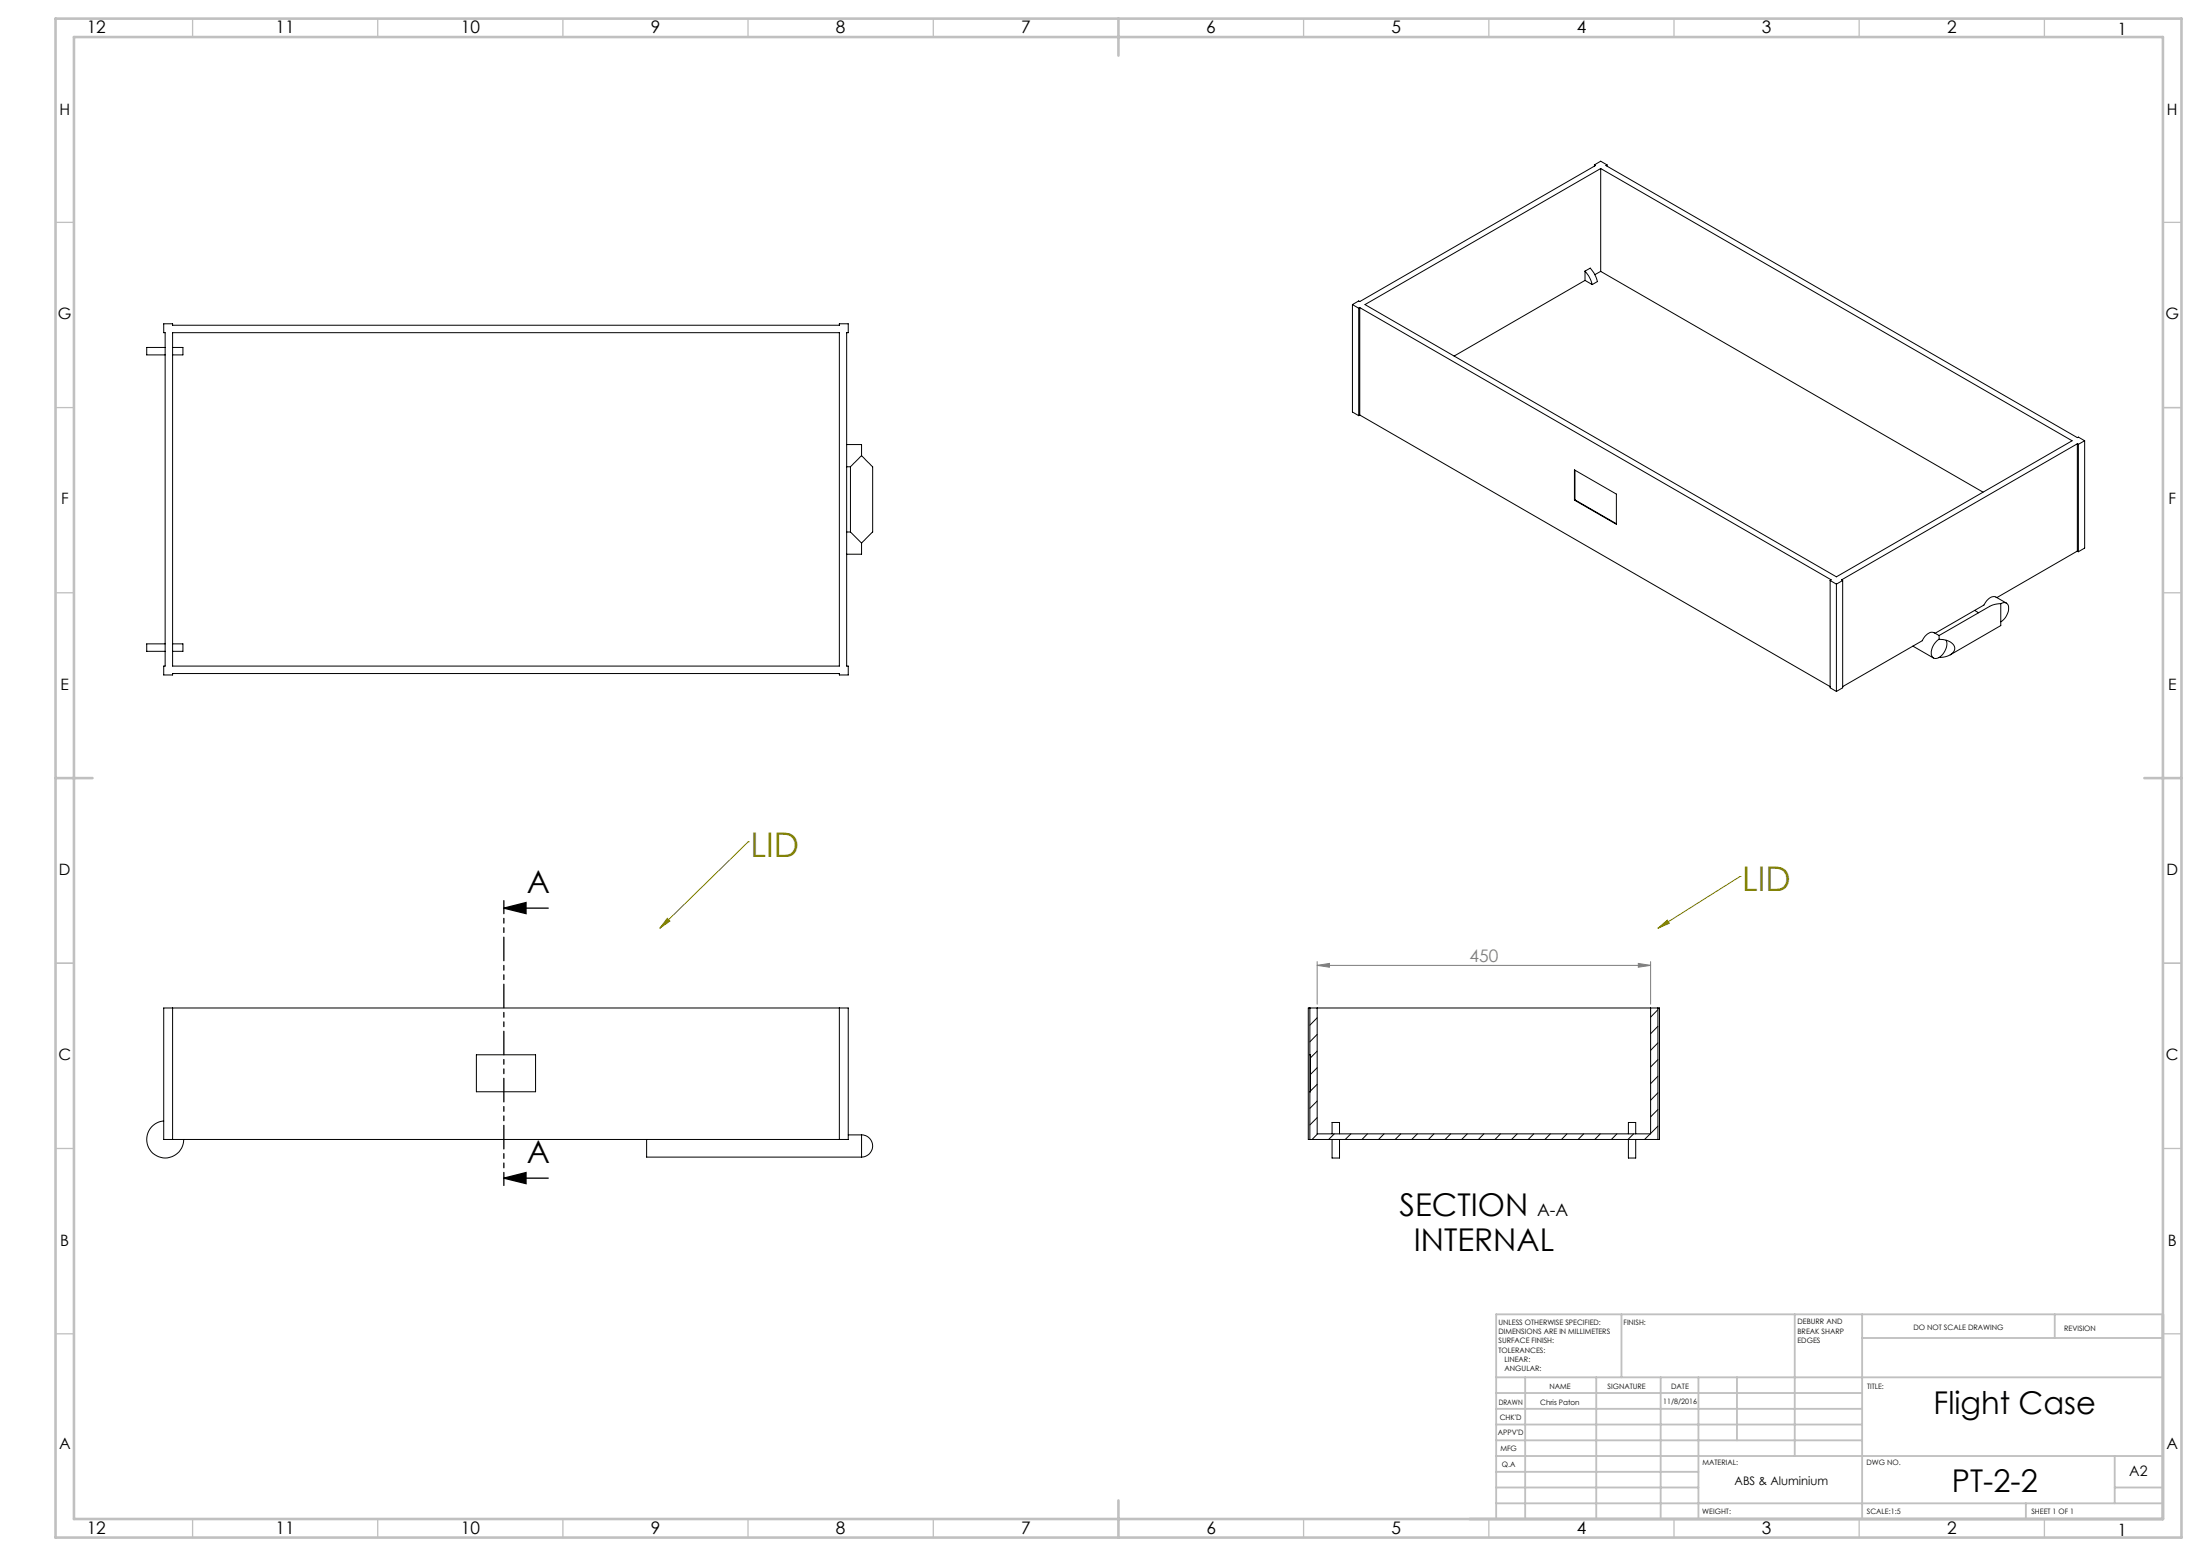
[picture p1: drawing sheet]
<svg xmlns="http://www.w3.org/2000/svg" width="594mm" height="420mm" viewBox="0 0 594 420" stroke-linecap="round" stroke-linejoin="round" font-family="sans-serif">
<path d="M136 245.1l6-1.5v3zM136 245.1h12M136 318l6-1.5v3zM136 318h12" fill="none" stroke="#000" stroke-width=".35"/>
<path d="M202 227.2h.1M202 227.2l-23.8 23.4M469.8 236.6h.1M469.8 236.6l-22.2 14M180.2 247.9l.7 .7-2.7 2zM447.6 250.6l2.6-2.2 .5 .8z" fill="none" stroke="#808000" stroke-width=".27"/>
<path d="M355.6 259.6v11.5M445.7 259.6v11.5M355.6 260.6l3.4-.5v1zM355.6 260.6h90.1M442.3 260.1l3.4 .5-3.4 .5z" fill="none" stroke="#808080" stroke-width=".27"/>
<path d="M136 243.1v76.9" fill="none" stroke="#000" stroke-width=".35" stroke-dasharray="6.3 1.3 1.3 1.3 1.3 1.3" stroke-dashoffset="2.8"/>
<g fill="none" stroke="#c0c0c0" stroke-width=".35">
<path d="M52 5v5M102 5v5M152 5v5M202 5v5M252 5v5M352 5v5M402 5v5M452 5v5M502 5v5M552 5v5M15 60h5M584 60h5"/>
<path d="M15 110h5M584 110h5M15 160h5M584 160h5M15 260h5M584 260h5M15 310h5M584 310h5M15 360h5M584 360h5M52 410v5M102 410v5"/>
<path d="M152 410v5M202 410v5M252 410v5M352 410v5M402 410v5M452 410v5M502 410v5M552 410v5"/>
</g>
<g fill="none" stroke="#c0c0c0" stroke-width=".5">
<path d="M437.8 354.8v17M484.6 354.8v38.2M502.8 354.8v55.2M554.8 354.8v6.4M584 354.8h-180v55.2M404 371.8h180M404 376h98.8M411.8 371.8v38.2M431 371.8v38.2M448.4 371.8v38.2M458.6 371.8v38.2M469 371.8v17"/>
<path d="M502.8 361.2h81.2M404 388.8h98.8M404 384.5h98.8M404 380.3h98.8M404 397.3h54.6M404 393h180M571 393v12.8M404 405.8h180M404 401.5h54.6M547 405.8v4.2M571 401.5h13"/>
</g>
<path d="M15 5h574v410h-574zM20 10h564v400h-564zM302 5v10M15 210h10M579 210h10M302 405v10" fill="none" stroke="#c0c0c0" stroke-width=".7"/>
<path d="M136 245.1l6-1.5v3zM136 318l6-1.5v3z" fill="#000"/>
<path d="M180.2 247.9l.7 .7-2.7 2zM447.6 250.6l2.6-2.2 .5 .8z" fill="#808000"/>
<path d="M355.6 260.6l3.4-.5v1zM442.3 260.1l3.4 .5-3.4 .5z" fill="#808080"/>
<g fill="none" stroke="#000" stroke-width=".27">
<path d="M430.5 44.5l.3 .2-63.7 36.7-.2-.2-1.7 1M430.5 44.5l1.7-1 1.7 1M430.5 44.5v.3M432.2 45.5v27.8M433.9 44.5l-.3 .2 127.3 73.4 .3-.1 1.7 1M433.9 44.5v.3M428 73.2l1.4-.8a8.3 8.3 0 0 1 1.9 3.6l-1.4 .8M428 73.2a8.3 8.3 0 0 1 1.9 3.6M428 75.7l-35.4 20.4M428 75.7l1.9 1.1M428 73.2v2.5M432.2 73.3l-1.6 .8"/>
<path d="M432.2 73.3l103.2 59.5M44.2 87.4h2.4v.4h180v-.4h2.4v2.4h-.4v90h.4v2.4h-2.4v-.4h-180v.4h-2.4v-2.4h.4v-90h-.4zM44.6 93.8h-5v2h5M46.6 93.8h2.8v2h-2.8M46.6 89.8h180v90h-180zM365.2 82.2l1.7 1M365.2 82.2v29l1.7 1M366.9 83.2v29M367.1 83l127.3 73.5-.3 .2M367.1 83l-.2 .2M367.1 83v29M368.5 82.2l63.7-36.7 127.3 73.5-63.7 36.7z"/>
<path d="M228.6 120h4v3M367.1 112l127 73.3M367.1 112l-.2 .2M560.9 119.8l-63.7 36.7 .3 .2M560.9 119.8l.3 .1M560.9 119.8v28.9M561.2 119.9v29M562.9 119l-1.7 .9M562.9 119v28.9l-1.7 1M228.6 126h1M229.6 126v17.6M232.6 123l3 3v17.6l-3 3"/>
<path d="M232.6 123l-3 3M425.1 126.8l11.3 6.6v8.1l-11.3-6.5zM425.2 134.9l11.2 6.5M425.2 126.9v8M425.2 134.9l-.1 .1M228.6 143.6h1M229.6 143.6l3 3M232.6 146.6v3h-4M494.1 156.7l1.7 1M494.1 156.7v28.9l1.7 1M495.8 157.7v28.9M497.5 156.7l-1.7 1"/>
<path d="M497.5 156.7v28.9l-1.7 1M560.9 148.7l-21.7 12.6M560.9 148.7l.3 .2M44.6 173.8h-5v2h5M46.6 173.8h2.8v2h-2.8M516.5 174.4l5.5 3.2M523.6 171.5l-1.4-.7a2.79 2.79 0 0 0-3.2 2.1l-21.5 12.4M523.6 172.6a4.2 4.2 0 0 1 4.2 2.1 2.65 2.65 0 0 1-2.6 2.6l-1.6 .2M523.6 171.5v1.1M523.6 172.6a4.2 4.2 0 0 0-1.9 4.6l.6 .5 1.3-.2M525.5 172.8a4.2 4.2 0 0 1-1.9 4.7M533.2 164.8l1 .6"/>
<path d="M540.2 162.9v6l-13.6 7.9M540.2 162.9l-1.6 .2-1.4 .6-13.6 7.8M540.2 162.9a1.37 1.37 0 0 1 1.7 0 1.37 1.37 0 0 1 .4 1.7 4.8 4.8 0 0 1-2.1 3.2M541.7 162.8l-2.8-1.6a2.6 2.6 0 0 0-3 1.7l-.2 .4-13.2 7.6M44.2 272.1h184.8v35.5h-184.8zM46.6 272.1v35.5M226.6 272.1v35.5M353.2 272.1h94.9v35.5h-94.9zM353.7 272.1v35.5M353.8 272.1l-.1 .2M355.6 274.7l-1.9 2M355.6 279.2l-1.9 2"/>
<path d="M355.6 272.1v34h90.1v-34M447.6 272.5l-1.9 2M447.6 277l-1.9 2M447.6 272.1v35.5M128.6 284.7h16v10h-16zM353.7 284.7h.1v10h-.1M355.6 283.7l-1.8 1.8M355.6 288.2l-1.8 1.8M355.6 292.7l-1.8 1.8M355.6 297.2l-1.9 2M447.6 281.5l-1.9 2M447.6 286l-1.9 2"/>
<path d="M447.6 290.5l-1.9 2M447.6 295l-1.9 2M447.6 299.5l-1.9 2M44.2 302.6a5 5 0 0 0-4.6 5.2 5 5 0 0 0 5.1 4.8 5 5 0 0 0 4.9-5M174.6 307.6v4.7h58M229 306.3h3.6M232.6 306.3v6M232.6 306.3a3 3 0 0 1 3 3 3 3 0 0 1-3 3M355.6 301.7l-1.9 2M355.7 306.1l-1.4 1.5M359.7 307.6v5h2v-5M359.7 306.1v-3.1h2v3.1"/>
<path d="M360.3 306.1l-1.6 1.5M364.7 306.1l-1.5 1.5M369.2 306.1l-1.5 1.5M373.7 306.1l-1.5 1.5M378.2 306.1l-1.5 1.5M382.7 306.1l-1.5 1.5M387.2 306.1l-1.5 1.5M391.7 306.1l-1.5 1.5M396.2 306.1l-1.5 1.5M400.6 306.1l-1.4 1.5M405.1 306.1l-1.5 1.5M409.6 306.1l-1.5 1.5"/>
<path d="M414.1 306.1l-1.5 1.5M418.6 306.1l-1.5 1.5M423.1 306.1l-1.5 1.5M427.6 306.1l-1.5 1.5M432.1 306.1l-1.5 1.5M436.6 306.1l-1.5 1.5M439.7 307.6v5h1.9v-5M439.7 306.1v-3.1h1.9v3.1M441.1 306.1l-1.5 1.5M445.6 306.1l-1.6 1.5M447.6 304l-1.9 1.9"/>
</g>
<g font-size="9.2" fill="#808000">
<text x="202.7" y="231.3">LID</text>
<text x="470.4" y="240.6">LID</text>
</g>
<g font-size="8.5">
<text x="142.2" y="241">A</text>
<text x="142.2" y="313.9">A</text>
<text x="377.9" y="328.3">SECTION</text>
<text x="381.7" y="337.8">INTERNAL</text>
<text x="522.1" y="381.8">Flight Case</text>
<text x="527" y="402.7">PT-2-2</text>
</g>
<g font-size="4.7">
<text x="23.4" y="9">12</text>
<text x="74.4" y="9">11</text>
<text x="124.4" y="9">10</text>
<text x="175.7" y="9">9</text>
<text x="225.7" y="9">8</text>
<text x="275.7" y="9">7</text>
<text x="325.7" y="9">6</text>
<text x="375.7" y="9">5</text>
<text x="425.7" y="9">4</text>
<text x="475.7" y="9">3</text>
<text x="525.7" y="9">2</text>
<text x="415" y="328.3">A-A</text>
<text x="23.4" y="414">12</text>
<text x="74.4" y="414">11</text>
<text x="124.4" y="414">10</text>
<text x="175.7" y="414">9</text>
<text x="225.7" y="414">8</text>
<text x="275.7" y="414">7</text>
<text x="325.7" y="414">6</text>
<text x="375.7" y="414">5</text>
<text x="425.7" y="414">4</text>
<text x="475.7" y="414">3</text>
<text x="525.7" y="414">2</text>
</g>
<text font-size="4.7" fill="#808080" x="396.8" y="259.5">450</text>
<g font-size="4.6">
<text x="571.7" y="9.5">1</text>
<text x="571.7" y="414.5">1</text>
</g>
<g font-size="4.2">
<text x="16.1" y="31.1">H</text>
<text x="585.1" y="31.1">H</text>
<text x="15.7" y="86.2">G</text>
<text x="584.7" y="86.2">G</text>
<text x="16.5" y="136.1">F</text>
<text x="585.5" y="136.1">F</text>
<text x="16.4" y="186.2">E</text>
<text x="585.4" y="186.2">E</text>
<text x="15.9" y="236.2">D</text>
<text x="584.9" y="236.2">D</text>
<text x="15.8" y="286.1">C</text>
<text x="584.8" y="286.1">C</text>
<text x="16.3" y="336.3">B</text>
<text x="585.3" y="336.3">B</text>
<text x="15.9" y="391.1">A</text>
<text x="584.9" y="391.1">A</text>
</g>
<text font-size="3.9" x="574.9" y="398.5">A2</text>
<text font-size="3.2" x="468.3" y="400.9">ABS &amp; Aluminium</text>
<g font-size="2">
<text x="404.6" y="357.6">UNLESS OTHERWISE SPECIFIED:</text>
<text x="438.4" y="357.6">FINISH:</text>
<text x="485.3" y="357.5">DEBURR AND</text>
<text x="485.3" y="360">BREAK SHARP</text>
<text x="516.6" y="359">DO NOT SCALE DRAWING</text>
<text x="557.3" y="359.2">REVISION</text>
<text x="404.6" y="360.1">DIMENSIONS ARE IN MILLIMETERS</text>
<text x="404.6" y="362.6">SURFACE FINISH:</text>
<text x="404.6" y="365.1">TOLERANCES:</text>
<text x="485.3" y="362.5">EDGES</text>
<text x="406.2" y="367.6">LINEAR:</text>
<text x="406.2" y="370.1">ANGULAR:</text>
<text x="418.3" y="375">NAME</text>
<text x="434" y="374.9">SIGNATURE</text>
<text x="451.2" y="374.9">DATE</text>
<text x="504.1" y="374.9">TITLE:</text>
<text x="404.6" y="379.1">DRAWN</text>
<text x="404.9" y="383.3">CHK'D</text>
<text x="415.8" y="379.1">Chris Paton</text>
<text x="449.1" y="378.9">11/8/2016</text>
<text x="404.4" y="387.4">APPV'D</text>
<text x="405.1" y="391.8">MFG</text>
<text x="405.5" y="396">Q.A</text>
<text x="459.6" y="395.5">MATERIAL:</text>
<text x="504" y="395.5">DWG NO.</text>
<text x="459.6" y="408.5">WEIGHT:</text>
<text x="504.1" y="408.6">SCALE:1:5</text>
<text x="548.5" y="408.6">SHEET 1 OF 1</text>
</g>
</svg>
